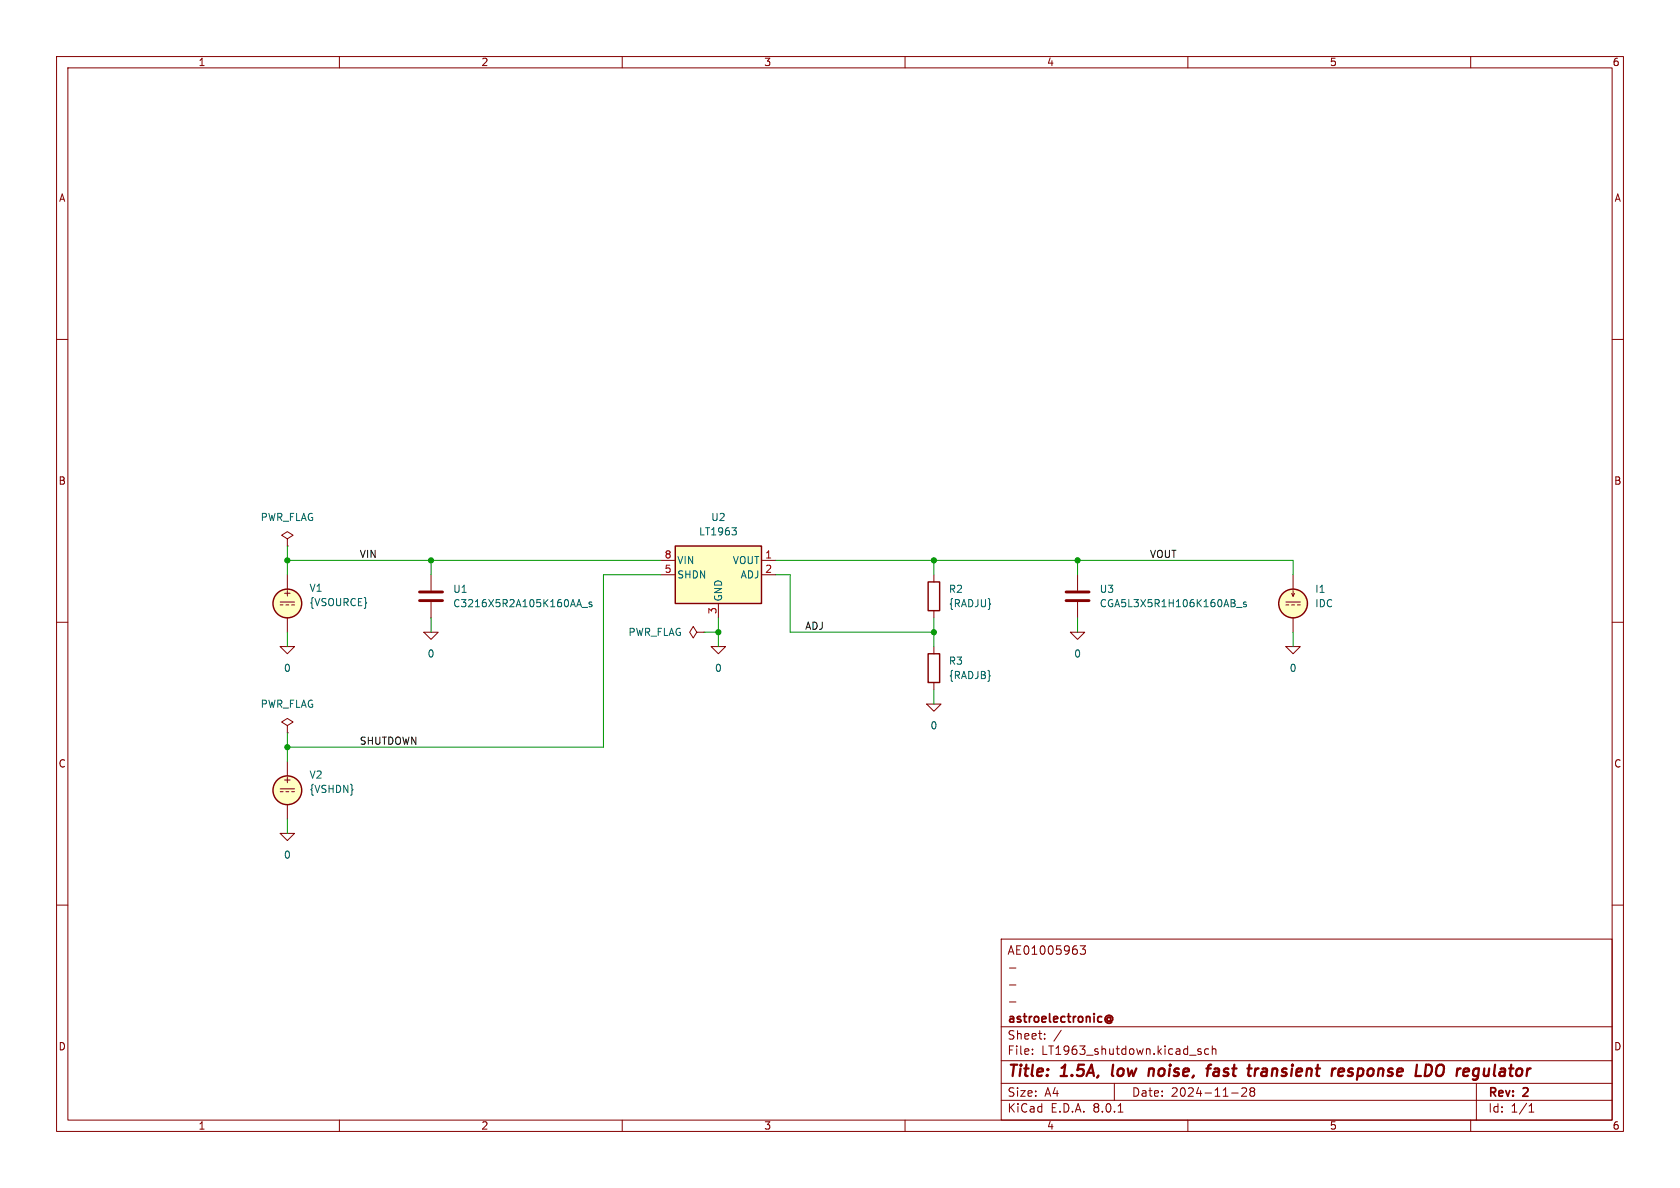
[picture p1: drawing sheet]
(kicad_sch
 (version 20231120)
 (generator "eeschema")
 (generator_version "8.0")
 (paper "A4")
 (title_block
  (title "1.5A, low noise, fast transient response LDO regulator")
  (date "2024-11-28")
  (rev "2")
  (company "astroelectronic@")
  (comment 1 "-")
  (comment 2 "-")
  (comment 3 "-")
  (comment 4 "AE01005963"))
 (lib_symbols
  (symbol "C_1"
   (pin_numbers hide)
   (pin_names
    (offset 0.254)) (exclude_from_sim no) (in_bom yes) (on_board yes)
   (property "Reference" "C" (at 0.635 2.54 0) (effects (font (size 1.27 1.27)) (justify left)))
   (property "Value" "C_1" (at 0.635 -2.54 0) (effects (font (size 1.27 1.27)) (justify left)))
   (property "Footprint" "" (at 0.9652 -3.81 0) (effects (font (size 1.27 1.27)) (hide yes)))
   (property "Datasheet" "~" (at 0 0 0) (effects (font (size 1.27 1.27)) (hide yes)))
   (property "Description" "Unpolarized capacitor" (at 0 0 0) (effects (font (size 1.27 1.27)) (hide yes)))
   (symbol "C_1_0_1"
    (polyline (pts (xy -2.032 -0.762) (xy 2.032 -0.762)) (stroke (width 0.508) (type default)) (fill (type none)))
    (polyline (pts (xy -2.032 0.762) (xy 2.032 0.762)) (stroke (width 0.508) (type default)) (fill (type none))))
   (symbol "C_1_1_1"
    (pin passive line (at 0 3.81 270) (length 2.794) (name "~" (effects (font (size 1.27 1.27)))) (number "1" (effects (font (size 1.27 1.27)))))
    (pin passive line (at 0 -3.81 90) (length 2.794) (name "~" (effects (font (size 1.27 1.27)))) (number "2" (effects (font (size 1.27 1.27)))))))
  (symbol "C_2"
   (pin_numbers hide)
   (pin_names
    (offset 0.254)) (exclude_from_sim no) (in_bom yes) (on_board yes)
   (property "Reference" "C" (at 0.635 2.54 0) (effects (font (size 1.27 1.27)) (justify left)))
   (property "Value" "C_2" (at 0.635 -2.54 0) (effects (font (size 1.27 1.27)) (justify left)))
   (property "Footprint" "" (at 0.9652 -3.81 0) (effects (font (size 1.27 1.27)) (hide yes)))
   (property "Datasheet" "~" (at 0 0 0) (effects (font (size 1.27 1.27)) (hide yes)))
   (property "Description" "Unpolarized capacitor" (at 0 0 0) (effects (font (size 1.27 1.27)) (hide yes)))
   (symbol "C_2_0_1"
    (polyline (pts (xy -2.032 -0.762) (xy 2.032 -0.762)) (stroke (width 0.508) (type default)) (fill (type none)))
    (polyline (pts (xy -2.032 0.762) (xy 2.032 0.762)) (stroke (width 0.508) (type default)) (fill (type none))))
   (symbol "C_2_1_1"
    (pin passive line (at 0 3.81 270) (length 2.794) (name "~" (effects (font (size 1.27 1.27)))) (number "1" (effects (font (size 1.27 1.27)))))
    (pin passive line (at 0 -3.81 90) (length 2.794) (name "~" (effects (font (size 1.27 1.27)))) (number "2" (effects (font (size 1.27 1.27)))))))
  (symbol "LT1963:0"
   (power)
   (pin_names
    (offset 0)) (exclude_from_sim no) (in_bom yes) (on_board yes)
   (property "Reference" "#GND" (at 0 -2.54 0) (effects (font (size 1.27 1.27)) (hide yes)))
   (property "Value" "0" (at 0 -1.778 0) (effects (font (size 1.27 1.27))))
   (property "Footprint" "" (at 0 0 0) (effects (font (size 1.27 1.27)) (hide yes)))
   (property "Datasheet" "~" (at 0 0 0) (effects (font (size 1.27 1.27)) (hide yes)))
   (property "Description" "0V reference potential for simulation" (at 0 0 0) (effects (font (size 1.27 1.27)) (hide yes)))
   (symbol "0_0_1"
    (polyline (pts (xy -1.27 0) (xy 0 -1.27) (xy 1.27 0) (xy -1.27 0)) (stroke (width 0) (type default)) (fill (type none))))
   (symbol "0_1_1"
    (pin power_in line (at 0 0 0) (length 0) hide (name "0" (effects (font (size 1.016 1.016)))) (number "1" (effects (font (size 1.016 1.016)))))))
  (symbol "LT1963:IDC"
   (pin_numbers hide)
   (pin_names
    (offset 0.0254)) (exclude_from_sim no) (in_bom yes) (on_board yes)
   (property "Reference" "I" (at 2.54 2.54 0) (effects (font (size 1.27 1.27)) (justify left)))
   (property "Value" "1" (at 2.54 0 0) (effects (font (size 1.27 1.27)) (justify left)))
   (property "Footprint" "" (at 0 0 0) (effects (font (size 1.27 1.27)) (hide yes)))
   (property "Datasheet" "~" (at 0 0 0) (effects (font (size 1.27 1.27)) (hide yes)))
   (property "Description" "Current source, DC" (at 0 0 0) (effects (font (size 1.27 1.27)) (hide yes)))
   (property "Sim.Pins" "1=+ 2=-" (at 0 0 0) (effects (font (size 1.27 1.27)) (hide yes)))
   (property "Sim.Type" "DC" (at 0 0 0) (effects (font (size 1.27 1.27)) (hide yes)))
   (property "Sim.Device" "I" (at 0 0 0) (effects (font (size 1.27 1.27)) (justify left) (hide yes)))
   (property "Spice_Netlist_Enabled" "Y" (at 0 0 0) (effects (font (size 1.27 1.27)) (justify left) (hide yes)))
   (symbol "IDC_0_0"
    (polyline (pts (xy -1.27 0.254) (xy 1.27 0.254)) (stroke (width 0) (type default)) (fill (type none)))
    (polyline (pts (xy -0.762 -0.254) (xy -1.27 -0.254)) (stroke (width 0) (type default)) (fill (type none)))
    (polyline (pts (xy 0.254 -0.254) (xy -0.254 -0.254)) (stroke (width 0) (type default)) (fill (type none)))
    (polyline (pts (xy 1.27 -0.254) (xy 0.762 -0.254)) (stroke (width 0) (type default)) (fill (type none))))
   (symbol "IDC_0_1"
    (polyline (pts (xy 0 1.27) (xy 0 2.286)) (stroke (width 0) (type default)) (fill (type none)))
    (polyline (pts (xy -0.254 1.778) (xy 0 1.27) (xy 0.254 1.778)) (stroke (width 0) (type default)) (fill (type none)))
    (circle (center 0 0) (radius 2.54) (stroke (width 0.254) (type default)) (fill (type background))))
   (symbol "IDC_1_1"
    (pin passive line (at 0 5.08 270) (length 2.54) (name "~" (effects (font (size 1.27 1.27)))) (number "1" (effects (font (size 1.27 1.27)))))
    (pin passive line (at 0 -5.08 90) (length 2.54) (name "~" (effects (font (size 1.27 1.27)))) (number "2" (effects (font (size 1.27 1.27)))))))
  (symbol "LT1963:LT1963"
   (pin_names
    (offset 0.254)) (exclude_from_sim no) (in_bom yes) (on_board yes)
   (property "Reference" "U" (at -6.35 6.35 0) (effects (font (size 1.27 1.27))))
   (property "Value" "LT1963" (at 0 6.35 0) (effects (font (size 1.27 1.27)) (justify left)))
   (property "Footprint" "" (at 0 8.255 0) (effects (font (size 1.27 1.27)) (hide yes)))
   (property "Datasheet" "https://www.analog.com/en/products/lt1963.html" (at 0 0 0) (effects (font (size 1.27 1.27)) (hide yes)))
   (property "Description" "1.5A, Low Noise, Fast Transient Response LDO Regulators" (at 0 0 0) (effects (font (size 1.27 1.27)) (hide yes)))
   (symbol "LT1963_0_1"
    (rectangle (start -7.62 5.08) (end 7.62 -5.08) (stroke (width 0.254) (type default)) (fill (type background))))
   (symbol "LT1963_1_1"
    (pin passive line (at 10.16 2.54 180) (length 2.54) (name "VOUT" (effects (font (size 1.27 1.27)))) (number "1" (effects (font (size 1.27 1.27)))))
    (pin passive line (at 10.16 0 180) (length 2.54) (name "ADJ" (effects (font (size 1.27 1.27)))) (number "2" (effects (font (size 1.27 1.27)))))
    (pin passive line (at 0 -7.62 90) (length 2.54) (name "GND" (effects (font (size 1.27 1.27)))) (number "3" (effects (font (size 1.27 1.27)))))
    (pin passive line (at -10.16 0 0) (length 2.54) (name "SHDN" (effects (font (size 1.27 1.27)))) (number "5" (effects (font (size 1.27 1.27)))))
    (pin passive line (at -10.16 2.54 0) (length 2.54) (name "VIN" (effects (font (size 1.27 1.27)))) (number "8" (effects (font (size 1.27 1.27)))))))
  (symbol "LT1963:PWR_FLAG"
   (power)
   (pin_numbers hide)
   (pin_names
    (offset 0) hide) (exclude_from_sim no) (in_bom yes) (on_board yes)
   (property "Reference" "#FLG" (at 0 1.905 0) (effects (font (size 1.27 1.27)) (hide yes)))
   (property "Value" "PWR_FLAG" (at 0 3.81 0) (effects (font (size 1.27 1.27))))
   (property "Footprint" "" (at 0 0 0) (effects (font (size 1.27 1.27)) (hide yes)))
   (property "Datasheet" "~" (at 0 0 0) (effects (font (size 1.27 1.27)) (hide yes)))
   (property "Description" "Special symbol for telling ERC where power comes from" (at 0 0 0) (effects (font (size 1.27 1.27)) (hide yes)))
   (symbol "PWR_FLAG_0_0"
    (pin power_out line (at 0 0 90) (length 0) (name "pwr" (effects (font (size 1.27 1.27)))) (number "1" (effects (font (size 1.27 1.27))))))
   (symbol "PWR_FLAG_0_1"
    (polyline (pts (xy 0 0) (xy 0 1.27) (xy -1.016 1.905) (xy 0 2.54) (xy 1.016 1.905) (xy 0 1.27)) (stroke (width 0) (type default)) (fill (type none)))))
  (symbol "LT1963:R"
   (pin_numbers hide)
   (pin_names
    (offset 0)) (exclude_from_sim no) (in_bom yes) (on_board yes)
   (property "Reference" "R" (at 2.032 0 90) (effects (font (size 1.27 1.27))))
   (property "Value" "R" (at 0 0 90) (effects (font (size 1.27 1.27))))
   (property "Footprint" "" (at -1.778 0 90) (effects (font (size 1.27 1.27)) (hide yes)))
   (property "Datasheet" "~" (at 0 0 0) (effects (font (size 1.27 1.27)) (hide yes)))
   (property "Description" "Resistor" (at 0 0 0) (effects (font (size 1.27 1.27)) (hide yes)))
   (symbol "R_0_1"
    (rectangle (start -1.016 -2.54) (end 1.016 2.54) (stroke (width 0.254) (type default)) (fill (type none))))
   (symbol "R_1_1"
    (pin passive line (at 0 3.81 270) (length 1.27) (name "~" (effects (font (size 1.27 1.27)))) (number "1" (effects (font (size 1.27 1.27)))))
    (pin passive line (at 0 -3.81 90) (length 1.27) (name "~" (effects (font (size 1.27 1.27)))) (number "2" (effects (font (size 1.27 1.27)))))))
  (symbol "LT1963:VDC"
   (pin_numbers hide)
   (pin_names
    (offset 0.0254)) (exclude_from_sim no) (in_bom yes) (on_board yes)
   (property "Reference" "V" (at 2.54 2.54 0) (effects (font (size 1.27 1.27)) (justify left)))
   (property "Value" "1" (at 2.54 0 0) (effects (font (size 1.27 1.27)) (justify left)))
   (property "Footprint" "" (at 0 0 0) (effects (font (size 1.27 1.27)) (hide yes)))
   (property "Datasheet" "~" (at 0 0 0) (effects (font (size 1.27 1.27)) (hide yes)))
   (property "Description" "Voltage source, DC" (at 0 0 0) (effects (font (size 1.27 1.27)) (hide yes)))
   (property "Sim.Pins" "1=+ 2=-" (at 0 0 0) (effects (font (size 1.27 1.27)) (hide yes)))
   (property "Sim.Type" "DC" (at 0 0 0) (effects (font (size 1.27 1.27)) (hide yes)))
   (property "Sim.Device" "V" (at 0 0 0) (effects (font (size 1.27 1.27)) (justify left) (hide yes)))
   (property "Spice_Netlist_Enabled" "Y" (at 0 0 0) (effects (font (size 1.27 1.27)) (justify left) (hide yes)))
   (symbol "VDC_0_0"
    (polyline (pts (xy -1.27 0.254) (xy 1.27 0.254)) (stroke (width 0) (type default)) (fill (type none)))
    (polyline (pts (xy -0.762 -0.254) (xy -1.27 -0.254)) (stroke (width 0) (type default)) (fill (type none)))
    (polyline (pts (xy 0.254 -0.254) (xy -0.254 -0.254)) (stroke (width 0) (type default)) (fill (type none)))
    (polyline (pts (xy 1.27 -0.254) (xy 0.762 -0.254)) (stroke (width 0) (type default)) (fill (type none)))
    (text "+" (at 0 1.905 0) (effects (font (size 1.27 1.27)))))
   (symbol "VDC_0_1"
    (circle (center 0 0) (radius 2.54) (stroke (width 0.254) (type default)) (fill (type background))))
   (symbol "VDC_1_1"
    (pin passive line (at 0 5.08 270) (length 2.54) (name "~" (effects (font (size 1.27 1.27)))) (number "1" (effects (font (size 1.27 1.27)))))
    (pin passive line (at 0 -5.08 90) (length 2.54) (name "~" (effects (font (size 1.27 1.27)))) (number "2" (effects (font (size 1.27 1.27))))))))
 (junction
  (at 190.5 99.06)
  (diameter 0)
  (color 0 0 0 0))
 (junction
  (at 165.1 99.06)
  (diameter 0)
  (color 0 0 0 0))
 (junction
  (at 165.1 111.76)
  (diameter 0)
  (color 0 0 0 0))
 (junction
  (at 50.8 132.08)
  (diameter 0)
  (color 0 0 0 0))
 (junction
  (at 50.8 99.06)
  (diameter 0)
  (color 0 0 0 0))
 (junction
  (at 76.2 99.06)
  (diameter 0)
  (color 0 0 0 0))
 (junction
  (at 127 111.76)
  (diameter 0)
  (color 0 0 0 0))
 (wire
  (pts (xy 228.6 101.6) (xy 228.6 99.06))
  (stroke (width 0) (type default)))
 (wire
  (pts (xy 165.1 111.76) (xy 165.1 114.3))
  (stroke (width 0) (type default)))
 (wire
  (pts (xy 50.8 129.54) (xy 50.8 132.08))
  (stroke (width 0) (type default)))
 (wire
  (pts (xy 76.2 109.22) (xy 76.2 111.76))
  (stroke (width 0) (type default)))
 (wire
  (pts (xy 190.5 109.22) (xy 190.5 111.76))
  (stroke (width 0) (type default)))
 (wire
  (pts (xy 165.1 99.06) (xy 190.5 99.06))
  (stroke (width 0) (type default)))
 (wire
  (pts (xy 106.68 101.6) (xy 106.68 132.08))
  (stroke (width 0) (type default)))
 (wire
  (pts (xy 137.16 99.06) (xy 165.1 99.06))
  (stroke (width 0) (type default)))
 (wire
  (pts (xy 127 109.22) (xy 127 111.76))
  (stroke (width 0) (type default)))
 (wire
  (pts (xy 190.5 101.6) (xy 190.5 99.06))
  (stroke (width 0) (type default)))
 (wire
  (pts (xy 165.1 121.92) (xy 165.1 124.46))
  (stroke (width 0) (type default)))
 (wire
  (pts (xy 139.7 101.6) (xy 137.16 101.6))
  (stroke (width 0) (type default)))
 (wire
  (pts (xy 50.8 144.78) (xy 50.8 147.32))
  (stroke (width 0) (type default)))
 (wire
  (pts (xy 228.6 111.76) (xy 228.6 114.3))
  (stroke (width 0) (type default)))
 (wire
  (pts (xy 50.8 134.62) (xy 50.8 132.08))
  (stroke (width 0) (type default)))
 (wire
  (pts (xy 190.5 99.06) (xy 228.6 99.06))
  (stroke (width 0) (type default)))
 (wire
  (pts (xy 106.68 101.6) (xy 116.84 101.6))
  (stroke (width 0) (type default)))
 (wire
  (pts (xy 139.7 111.76) (xy 139.7 101.6))
  (stroke (width 0) (type default)))
 (wire
  (pts (xy 50.8 99.06) (xy 76.2 99.06))
  (stroke (width 0) (type default)))
 (wire
  (pts (xy 76.2 99.06) (xy 116.84 99.06))
  (stroke (width 0) (type default)))
 (wire
  (pts (xy 76.2 99.06) (xy 76.2 101.6))
  (stroke (width 0) (type default)))
 (wire
  (pts (xy 127 111.76) (xy 124.46 111.76))
  (stroke (width 0) (type default)))
 (wire
  (pts (xy 127 111.76) (xy 127 114.3))
  (stroke (width 0) (type default)))
 (wire
  (pts (xy 165.1 99.06) (xy 165.1 101.6))
  (stroke (width 0) (type default)))
 (wire
  (pts (xy 50.8 101.6) (xy 50.8 99.06))
  (stroke (width 0) (type default)))
 (wire
  (pts (xy 50.8 96.52) (xy 50.8 99.06))
  (stroke (width 0) (type default)))
 (wire
  (pts (xy 165.1 109.22) (xy 165.1 111.76))
  (stroke (width 0) (type default)))
 (wire
  (pts (xy 50.8 111.76) (xy 50.8 114.3))
  (stroke (width 0) (type default)))
 (wire
  (pts (xy 50.8 132.08) (xy 106.68 132.08))
  (stroke (width 0) (type default)))
 (wire
  (pts (xy 139.7 111.76) (xy 165.1 111.76))
  (stroke (width 0) (type default)))
 (label "SHUTDOWN"
  (at 63.5 132.08 0)
  (fields_autoplaced yes)
  (effects (font (size 1.27 1.27)) (justify left bottom)))
 (label "VOUT"
  (at 203.2 99.06 0)
  (fields_autoplaced yes)
  (effects (font (size 1.27 1.27)) (justify left bottom)))
 (label "ADJ"
  (at 142.24 111.76 0)
  (fields_autoplaced yes)
  (effects (font (size 1.27 1.27)) (justify left bottom)))
 (label "VIN"
  (at 63.5 99.06 0)
  (fields_autoplaced yes)
  (effects (font (size 1.27 1.27)) (justify left bottom)))
 (symbol
  (lib_id "LT1963:0")
  (at 76.2 111.76 0)
  (unit 1)
  (exclude_from_sim no)
  (in_bom yes)
  (on_board yes)
  (dnp no)
  (fields_autoplaced yes)
  (property "Reference" "#GND0106" (at 76.2 114.3 0) (effects (font (size 1.27 1.27)) (hide yes)))
  (property "Value" "0" (at 76.2 115.57 0) (effects (font (size 1.27 1.27))))
  (property "Footprint" "" (at 76.2 111.76 0) (effects (font (size 1.27 1.27)) (hide yes)))
  (property "Datasheet" "~" (at 76.2 111.76 0) (effects (font (size 1.27 1.27)) (hide yes)))
  (property "Description" "" (at 76.2 111.76 0) (effects (font (size 1.27 1.27)) (hide yes)))
  (pin "1"))
 (symbol
  (lib_id "LT1963:0")
  (at 50.8 114.3 0)
  (unit 1)
  (exclude_from_sim no)
  (in_bom yes)
  (on_board yes)
  (dnp no)
  (fields_autoplaced yes)
  (property "Reference" "#GND0105" (at 50.8 116.84 0) (effects (font (size 1.27 1.27)) (hide yes)))
  (property "Value" "0" (at 50.8 118.11 0) (effects (font (size 1.27 1.27))))
  (property "Footprint" "" (at 50.8 114.3 0) (effects (font (size 1.27 1.27)) (hide yes)))
  (property "Datasheet" "~" (at 50.8 114.3 0) (effects (font (size 1.27 1.27)) (hide yes)))
  (property "Description" "" (at 50.8 114.3 0) (effects (font (size 1.27 1.27)) (hide yes)))
  (pin "1"))
 (symbol
  (lib_name "LT1963:IDC")
  (lib_id "LT1963:IDC")
  (at 228.6 106.68 0)
  (unit 1)
  (exclude_from_sim no)
  (in_bom yes)
  (on_board yes)
  (dnp no)
  (fields_autoplaced yes)
  (property "Reference" "I1" (at 232.41 104.1399 0) (effects (font (size 1.27 1.27)) (justify left)))
  (property "Value" "IDC" (at 232.41 106.6799 0) (effects (font (size 1.27 1.27)) (justify left)))
  (property "Footprint" "" (at 228.6 106.68 0) (effects (font (size 1.27 1.27)) (hide yes)))
  (property "Datasheet" "~" (at 228.6 106.68 0) (effects (font (size 1.27 1.27)) (hide yes)))
  (property "Description" "" (at 228.6 106.68 0) (effects (font (size 1.27 1.27)) (hide yes)))
  (property "Sim.Device" "SPICE" (at 228.6 106.68 0) (effects (font (size 1.27 1.27)) (justify left) (hide yes)))
  (property "Sim.Params" "type=\"I\" model=\"{ILOAD}\" lib=\"\"" (at 0 0 0) (effects (font (size 1.27 1.27)) (hide yes)))
  (property "Sim.Pins" "1=1 2=2" (at 0 0 0) (effects (font (size 1.27 1.27)) (hide yes)))
  (pin "1")
  (pin "2"))
 (symbol
  (lib_id "LT1963:R")
  (at 165.1 105.41 0)
  (unit 1)
  (exclude_from_sim no)
  (in_bom yes)
  (on_board yes)
  (dnp no)
  (fields_autoplaced yes)
  (property "Reference" "R2" (at 167.64 104.1399 0) (effects (font (size 1.27 1.27)) (justify left)))
  (property "Value" "{RADJU}" (at 167.64 106.6799 0) (effects (font (size 1.27 1.27)) (justify left)))
  (property "Footprint" "" (at 163.322 105.41 90) (effects (font (size 1.27 1.27)) (hide yes)))
  (property "Datasheet" "~" (at 165.1 105.41 0) (effects (font (size 1.27 1.27)) (hide yes)))
  (property "Description" "" (at 165.1 105.41 0) (effects (font (size 1.27 1.27)) (hide yes)))
  (pin "1")
  (pin "2"))
 (symbol
  (lib_id "LT1963:LT1963")
  (at 127 101.6 0)
  (unit 1)
  (exclude_from_sim no)
  (in_bom yes)
  (on_board yes)
  (dnp no)
  (fields_autoplaced yes)
  (property "Reference" "U2" (at 127 91.44 0) (effects (font (size 1.27 1.27))))
  (property "Value" "LT1963" (at 127 93.98 0) (effects (font (size 1.27 1.27))))
  (property "Footprint" "" (at 127 93.345 0) (effects (font (size 1.27 1.27)) (hide yes)))
  (property "Datasheet" "https://www.analog.com/en/products/lt1963.html" (at 127 101.6 0) (effects (font (size 1.27 1.27)) (hide yes)))
  (property "Description" "" (at 127 101.6 0) (effects (font (size 1.27 1.27)) (hide yes)))
  (property "Sim.Device" "SUBCKT" (at 127 101.6 0) (effects (font (size 1.27 1.27)) (hide yes)))
  (property "Sim.Pins" "1=1 2=2 3=3 5=5 8=8" (at 0 0 0) (effects (font (size 1.27 1.27)) (hide yes)))
  (property "Sim.Library" "C:\\AE\\LT1963\\_models\\LT1963.lib" (at 127 101.6 0) (effects (font (size 1.27 1.27)) (hide yes)))
  (property "Sim.Name" "LT1963" (at 127 101.6 0) (effects (font (size 1.27 1.27)) (hide yes)))
  (pin "1")
  (pin "2")
  (pin "3")
  (pin "5")
  (pin "8"))
 (symbol
  (lib_id "LT1963:0")
  (at 228.6 114.3 0)
  (unit 1)
  (exclude_from_sim no)
  (in_bom yes)
  (on_board yes)
  (dnp no)
  (fields_autoplaced yes)
  (property "Reference" "#GND0102" (at 228.6 116.84 0) (effects (font (size 1.27 1.27)) (hide yes)))
  (property "Value" "0" (at 228.6 118.11 0) (effects (font (size 1.27 1.27))))
  (property "Footprint" "" (at 228.6 114.3 0) (effects (font (size 1.27 1.27)) (hide yes)))
  (property "Datasheet" "~" (at 228.6 114.3 0) (effects (font (size 1.27 1.27)) (hide yes)))
  (property "Description" "" (at 228.6 114.3 0) (effects (font (size 1.27 1.27)) (hide yes)))
  (pin "1"))
 (symbol
  (lib_id "LT1963:PWR_FLAG")
  (at 50.8 129.54 0)
  (unit 1)
  (exclude_from_sim no)
  (in_bom yes)
  (on_board yes)
  (dnp no)
  (fields_autoplaced yes)
  (property "Reference" "#FLG0101" (at 50.8 127.635 0) (effects (font (size 1.27 1.27)) (hide yes)))
  (property "Value" "PWR_FLAG" (at 50.8 124.46 0) (effects (font (size 1.27 1.27))))
  (property "Footprint" "" (at 50.8 129.54 0) (effects (font (size 1.27 1.27)) (hide yes)))
  (property "Datasheet" "~" (at 50.8 129.54 0) (effects (font (size 1.27 1.27)) (hide yes)))
  (property "Description" "" (at 50.8 129.54 0) (effects (font (size 1.27 1.27)) (hide yes)))
  (pin "1"))
 (symbol
  (lib_id "LT1963:PWR_FLAG")
  (at 124.46 111.76 90)
  (unit 1)
  (exclude_from_sim no)
  (in_bom yes)
  (on_board yes)
  (dnp no)
  (fields_autoplaced yes)
  (property "Reference" "#FLG02" (at 122.555 111.76 0) (effects (font (size 1.27 1.27)) (hide yes)))
  (property "Value" "PWR_FLAG" (at 120.65 111.7599 90) (effects (font (size 1.27 1.27)) (justify left)))
  (property "Footprint" "" (at 124.46 111.76 0) (effects (font (size 1.27 1.27)) (hide yes)))
  (property "Datasheet" "~" (at 124.46 111.76 0) (effects (font (size 1.27 1.27)) (hide yes)))
  (property "Description" "" (at 124.46 111.76 0) (effects (font (size 1.27 1.27)) (hide yes)))
  (pin "1"))
 (symbol
  (lib_id "LT1963:0")
  (at 165.1 124.46 0)
  (unit 1)
  (exclude_from_sim no)
  (in_bom yes)
  (on_board yes)
  (dnp no)
  (fields_autoplaced yes)
  (property "Reference" "#GND01" (at 165.1 127 0) (effects (font (size 1.27 1.27)) (hide yes)))
  (property "Value" "0" (at 165.1 128.27 0) (effects (font (size 1.27 1.27))))
  (property "Footprint" "" (at 165.1 124.46 0) (effects (font (size 1.27 1.27)) (hide yes)))
  (property "Datasheet" "~" (at 165.1 124.46 0) (effects (font (size 1.27 1.27)) (hide yes)))
  (property "Description" "" (at 165.1 124.46 0) (effects (font (size 1.27 1.27)) (hide yes)))
  (pin "1"))
 (symbol
  (lib_id "LT1963:R")
  (at 165.1 118.11 0)
  (unit 1)
  (exclude_from_sim no)
  (in_bom yes)
  (on_board yes)
  (dnp no)
  (fields_autoplaced yes)
  (property "Reference" "R3" (at 167.64 116.8399 0) (effects (font (size 1.27 1.27)) (justify left)))
  (property "Value" "{RADJB}" (at 167.64 119.3799 0) (effects (font (size 1.27 1.27)) (justify left)))
  (property "Footprint" "" (at 163.322 118.11 90) (effects (font (size 1.27 1.27)) (hide yes)))
  (property "Datasheet" "~" (at 165.1 118.11 0) (effects (font (size 1.27 1.27)) (hide yes)))
  (property "Description" "" (at 165.1 118.11 0) (effects (font (size 1.27 1.27)) (hide yes)))
  (pin "1")
  (pin "2"))
 (symbol
  (lib_id "LT1963:0")
  (at 127 114.3 0)
  (unit 1)
  (exclude_from_sim no)
  (in_bom yes)
  (on_board yes)
  (dnp no)
  (fields_autoplaced yes)
  (property "Reference" "#GND0104" (at 127 116.84 0) (effects (font (size 1.27 1.27)) (hide yes)))
  (property "Value" "0" (at 127 118.11 0) (effects (font (size 1.27 1.27))))
  (property "Footprint" "" (at 127 114.3 0) (effects (font (size 1.27 1.27)) (hide yes)))
  (property "Datasheet" "~" (at 127 114.3 0) (effects (font (size 1.27 1.27)) (hide yes)))
  (property "Description" "" (at 127 114.3 0) (effects (font (size 1.27 1.27)) (hide yes)))
  (pin "1"))
 (symbol
  (lib_name "C_1")
  (lib_id "LT1963:C_1")
  (at 190.5 105.41 0)
  (unit 1)
  (exclude_from_sim no)
  (in_bom yes)
  (on_board yes)
  (dnp no)
  (fields_autoplaced yes)
  (property "Reference" "U3" (at 194.31 104.1399 0) (effects (font (size 1.27 1.27)) (justify left)))
  (property "Value" "CGA5L3X5R1H106K160AB_s" (at 194.31 106.6799 0) (effects (font (size 1.27 1.27)) (justify left)))
  (property "Footprint" "" (at 191.4652 109.22 0) (effects (font (size 1.27 1.27)) (hide yes)))
  (property "Datasheet" "~" (at 190.5 105.41 0) (effects (font (size 1.27 1.27)) (hide yes)))
  (property "Description" "" (at 190.5 105.41 0) (effects (font (size 1.27 1.27)) (hide yes)))
  (property "Sim.Device" "SUBCKT" (at 190.5 105.41 0) (effects (font (size 1.27 1.27)) (hide yes)))
  (property "Sim.Pins" "1=n1 2=n2" (at 0 0 0) (effects (font (size 1.27 1.27)) (hide yes)))
  (property "Sim.Library" "C:\\AE\\LT1963\\_models\\CGA5L3X5R1H106K160AB_s.mod" (at 190.5 105.41 0) (effects (font (size 1.27 1.27)) (hide yes)))
  (property "Sim.Name" "CGA5L3X5R1H106K160AB_s" (at 190.5 105.41 0) (effects (font (size 1.27 1.27)) (hide yes)))
  (pin "1")
  (pin "2"))
 (symbol
  (lib_id "LT1963:0")
  (at 190.5 111.76 0)
  (unit 1)
  (exclude_from_sim no)
  (in_bom yes)
  (on_board yes)
  (dnp no)
  (fields_autoplaced yes)
  (property "Reference" "#GND0101" (at 190.5 114.3 0) (effects (font (size 1.27 1.27)) (hide yes)))
  (property "Value" "0" (at 190.5 115.57 0) (effects (font (size 1.27 1.27))))
  (property "Footprint" "" (at 190.5 111.76 0) (effects (font (size 1.27 1.27)) (hide yes)))
  (property "Datasheet" "~" (at 190.5 111.76 0) (effects (font (size 1.27 1.27)) (hide yes)))
  (property "Description" "" (at 190.5 111.76 0) (effects (font (size 1.27 1.27)) (hide yes)))
  (pin "1"))
 (symbol
  (lib_name "LT1963:VDC")
  (lib_id "LT1963:VDC")
  (at 50.8 106.68 0)
  (unit 1)
  (exclude_from_sim no)
  (in_bom yes)
  (on_board yes)
  (dnp no)
  (fields_autoplaced yes)
  (property "Reference" "V1" (at 54.61 103.9501 0) (effects (font (size 1.27 1.27)) (justify left)))
  (property "Value" "{VSOURCE}" (at 54.61 106.4901 0) (effects (font (size 1.27 1.27)) (justify left)))
  (property "Footprint" "" (at 50.8 106.68 0) (effects (font (size 1.27 1.27)) (hide yes)))
  (property "Datasheet" "~" (at 50.8 106.68 0) (effects (font (size 1.27 1.27)) (hide yes)))
  (property "Description" "" (at 50.8 106.68 0) (effects (font (size 1.27 1.27)) (hide yes)))
  (property "Sim.Device" "SPICE" (at 50.8 106.68 0) (effects (font (size 1.27 1.27)) (justify left) (hide yes)))
  (property "Sim.Params" "type=\"V\" model=\"{VSOURCE}\" lib=\"\"" (at 0 0 0) (effects (font (size 1.27 1.27)) (hide yes)))
  (property "Sim.Pins" "1=1 2=2" (at 0 0 0) (effects (font (size 1.27 1.27)) (hide yes)))
  (pin "1")
  (pin "2"))
 (symbol
  (lib_id "LT1963:PWR_FLAG")
  (at 50.8 96.52 0)
  (unit 1)
  (exclude_from_sim no)
  (in_bom yes)
  (on_board yes)
  (dnp no)
  (fields_autoplaced yes)
  (property "Reference" "#FLG01" (at 50.8 94.615 0) (effects (font (size 1.27 1.27)) (hide yes)))
  (property "Value" "PWR_FLAG" (at 50.8 91.44 0) (effects (font (size 1.27 1.27))))
  (property "Footprint" "" (at 50.8 96.52 0) (effects (font (size 1.27 1.27)) (hide yes)))
  (property "Datasheet" "~" (at 50.8 96.52 0) (effects (font (size 1.27 1.27)) (hide yes)))
  (property "Description" "" (at 50.8 96.52 0) (effects (font (size 1.27 1.27)) (hide yes)))
  (pin "1"))
 (symbol
  (lib_name "C_2")
  (lib_id "LT1963:C_2")
  (at 76.2 105.41 0)
  (unit 1)
  (exclude_from_sim no)
  (in_bom yes)
  (on_board yes)
  (dnp no)
  (fields_autoplaced yes)
  (property "Reference" "U1" (at 80.01 104.1399 0) (effects (font (size 1.27 1.27)) (justify left)))
  (property "Value" "C3216X5R2A105K160AA_s" (at 80.01 106.6799 0) (effects (font (size 1.27 1.27)) (justify left)))
  (property "Footprint" "" (at 77.1652 109.22 0) (effects (font (size 1.27 1.27)) (hide yes)))
  (property "Datasheet" "~" (at 76.2 105.41 0) (effects (font (size 1.27 1.27)) (hide yes)))
  (property "Description" "" (at 76.2 105.41 0) (effects (font (size 1.27 1.27)) (hide yes)))
  (property "Sim.Device" "SUBCKT" (at 76.2 105.41 0) (effects (font (size 1.27 1.27)) (hide yes)))
  (property "Sim.Pins" "1=n1 2=n2" (at 0 0 0) (effects (font (size 1.27 1.27)) (hide yes)))
  (property "Sim.Library" "C:\\AE\\LT1963\\_models\\C3216X5R2A105K160AA_s.mod" (at 76.2 105.41 0) (effects (font (size 1.27 1.27)) (hide yes)))
  (property "Sim.Name" "C3216X5R2A105K160AA_s" (at 76.2 105.41 0) (effects (font (size 1.27 1.27)) (hide yes)))
  (pin "1")
  (pin "2"))
 (symbol
  (lib_id "LT1963:0")
  (at 50.8 147.32 0)
  (unit 1)
  (exclude_from_sim no)
  (in_bom yes)
  (on_board yes)
  (dnp no)
  (fields_autoplaced yes)
  (property "Reference" "#GND0103" (at 50.8 149.86 0) (effects (font (size 1.27 1.27)) (hide yes)))
  (property "Value" "0" (at 50.8 151.13 0) (effects (font (size 1.27 1.27))))
  (property "Footprint" "" (at 50.8 147.32 0) (effects (font (size 1.27 1.27)) (hide yes)))
  (property "Datasheet" "~" (at 50.8 147.32 0) (effects (font (size 1.27 1.27)) (hide yes)))
  (property "Description" "" (at 50.8 147.32 0) (effects (font (size 1.27 1.27)) (hide yes)))
  (pin "1"))
 (symbol
  (lib_name "LT1963:VDC")
  (lib_id "LT1963:VDC")
  (at 50.8 139.7 0)
  (unit 1)
  (exclude_from_sim no)
  (in_bom yes)
  (on_board yes)
  (dnp no)
  (fields_autoplaced yes)
  (property "Reference" "V2" (at 54.61 136.9701 0) (effects (font (size 1.27 1.27)) (justify left)))
  (property "Value" "{VSHDN}" (at 54.61 139.5101 0) (effects (font (size 1.27 1.27)) (justify left)))
  (property "Footprint" "" (at 50.8 139.7 0) (effects (font (size 1.27 1.27)) (hide yes)))
  (property "Datasheet" "~" (at 50.8 139.7 0) (effects (font (size 1.27 1.27)) (hide yes)))
  (property "Description" "" (at 50.8 139.7 0) (effects (font (size 1.27 1.27)) (hide yes)))
  (property "Sim.Device" "SPICE" (at 50.8 139.7 0) (effects (font (size 1.27 1.27)) (justify left) (hide yes)))
  (property "Sim.Params" "type=\"V\" model=\"{VSHDN}\" lib=\"\"" (at 0 0 0) (effects (font (size 1.27 1.27)) (hide yes)))
  (property "Sim.Pins" "1=1 2=2" (at 0 0 0) (effects (font (size 1.27 1.27)) (hide yes)))
  (pin "1")
  (pin "2"))
 (sheet_instances
  (path ""
   (page "1"))))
